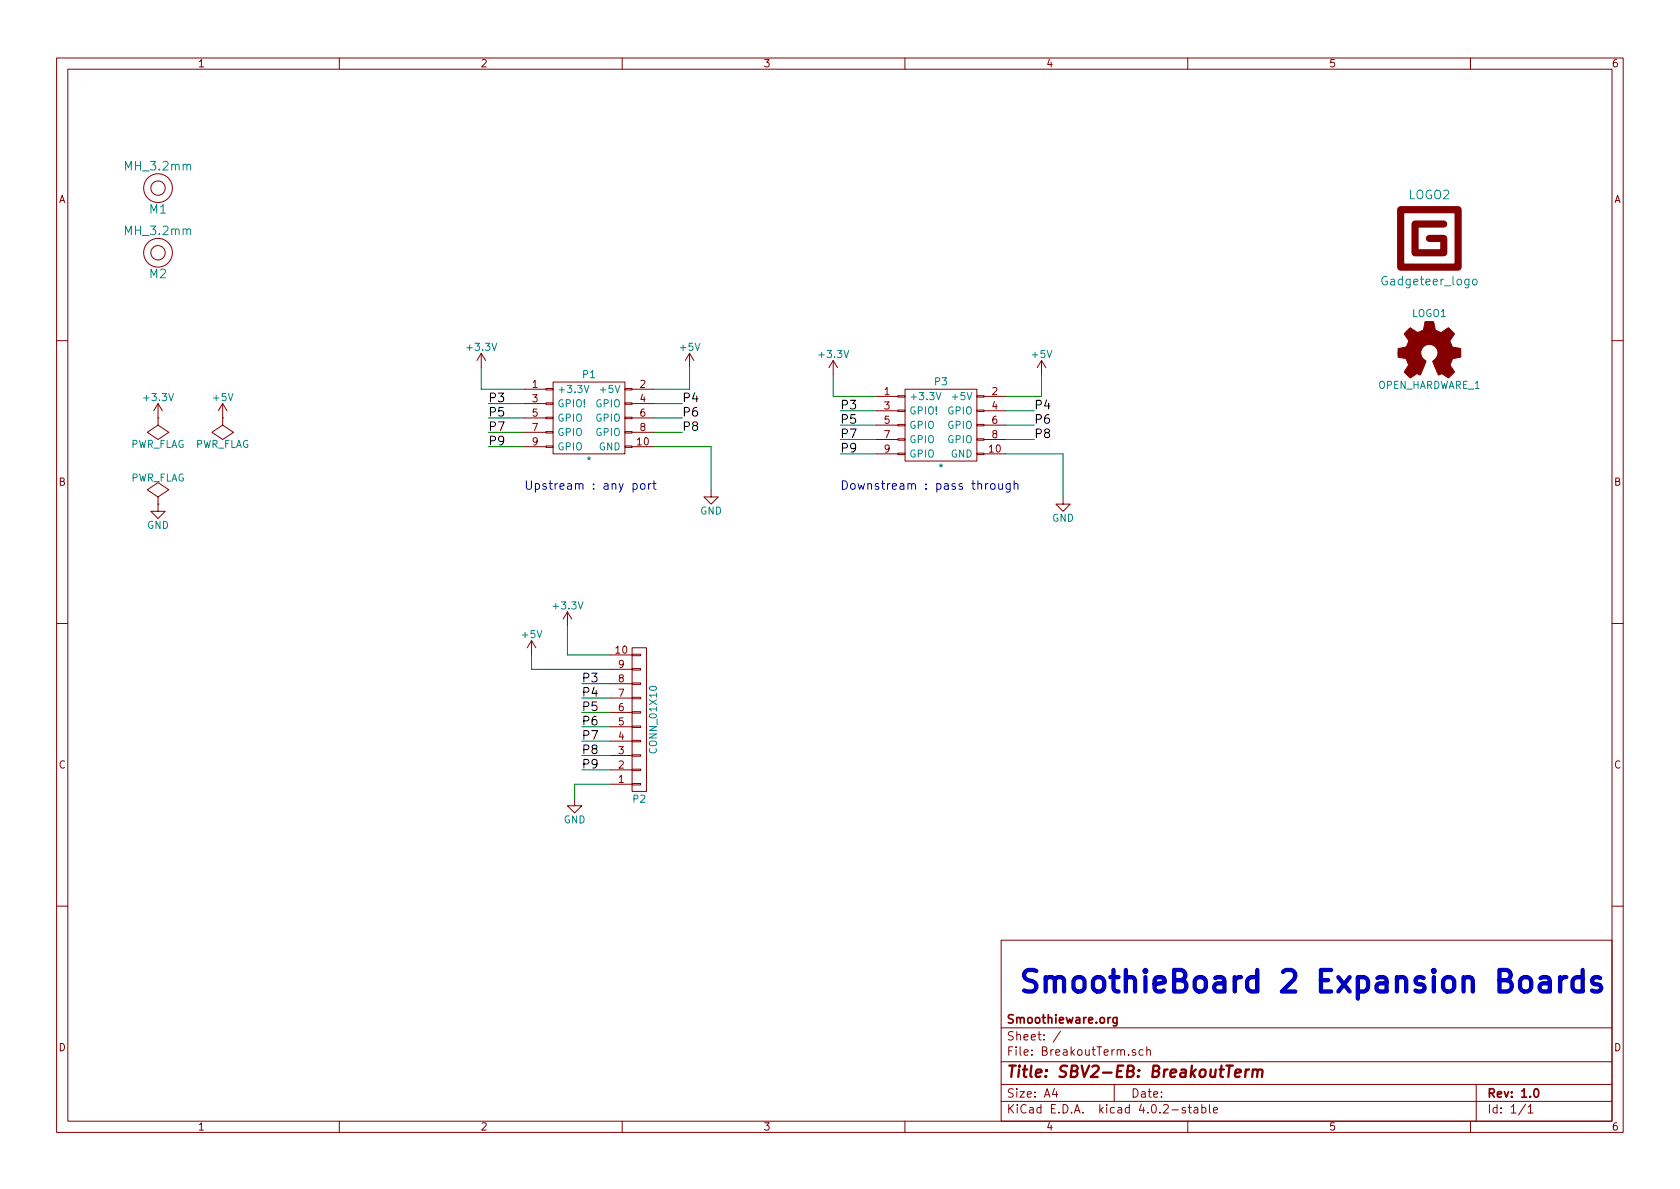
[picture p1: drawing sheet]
EESchema Schematic File Version 2
LIBS:power
LIBS:device
LIBS:transistors
LIBS:conn
LIBS:linear
LIBS:regul
LIBS:74xx
LIBS:cmos4000
LIBS:adc-dac
LIBS:memory
LIBS:xilinx
LIBS:microcontrollers
LIBS:dsp
LIBS:microchip
LIBS:analog_switches
LIBS:motorola
LIBS:texas
LIBS:intel
LIBS:audio
LIBS:interface
LIBS:digital-audio
LIBS:philips
LIBS:display
LIBS:cypress
LIBS:siliconi
LIBS:opto
LIBS:atmel
LIBS:contrib
LIBS:valves
LIBS:Gadget
LIBS:logo
LIBS:BreakoutTerm-cache
EELAYER 25 0
EELAYER END
$Descr A4 11693 8268
encoding utf-8
Sheet 1 1
Title "SBV2-EB: BreakoutTerm"
Date ""
Rev "1.0"
Comp "Smoothieware.org"
Comment1 ""
Comment2 ""
Comment3 ""
Comment4 ""
$EndDescr
Text Notes 7100 6900 0    150  ~ 30
SmoothieBoard 2 Expansion Boards
$Comp
L +3.3V #PWR1
U 1 1
P 3350 2550
F 0 "#PWR1" H 3350 2400 50  0001 C CNN
F 1 "+3.3V" H 3350 2690 50  0000 C CNN
F 2 "" H 3350 2550 50  0000 C CNN
F 3 "" H 3350 2550 50  0000 C CNN
	1    3350 2550
	1    0    0    -1  
$EndComp
$Comp
L +5V #PWR2
U 1 1
P 4800 2550
F 0 "#PWR2" H 4800 2400 50  0001 C CNN
F 1 "+5V" H 4800 2690 50  0000 C CNN
F 2 "" H 4800 2550 50  0000 C CNN
F 3 "" H 4800 2550 50  0000 C CNN
	1    4800 2550
	1    0    0    -1  
$EndComp
$Comp
L GND #PWR7
U 1 1
P 4950 3400
F 0 "#PWR7" H 4950 3150 50  0001 C CNN
F 1 "GND" H 4950 3250 50  0000 C CNN
F 2 "" H 4950 3400 50  0000 C CNN
F 3 "" H 4950 3400 50  0000 C CNN
	1    4950 3400
	1    0    0    -1  
$EndComp
Wire Wire Line
	4550 2700 4800 2700
Wire Wire Line
	4800 2700 4800 2550
Wire Wire Line
	3650 2700 3350 2700
Wire Wire Line
	3350 2700 3350 2550
Wire Wire Line
	4550 3100 4950 3100
Wire Wire Line
	4950 3100 4950 3400
Text Label 4050 4750 0    60   ~ 0
P3
Text Label 4050 4850 0    60   ~ 0
P4
Text Label 4050 4950 0    60   ~ 0
P5
Text Label 4050 5050 0    60   ~ 0
P6
Text Label 4050 5150 0    60   ~ 0
P7
Text Label 4050 5250 0    60   ~ 0
P8
Text Label 4050 5350 0    60   ~ 0
P9
Text Label 4750 2900 0    60   ~ 0
P6
Text Label 4750 3000 0    60   ~ 0
P8
Wire Wire Line
	4050 4750 4250 4750
Wire Wire Line
	4050 4850 4250 4850
Wire Wire Line
	4050 4950 4250 4950
Wire Wire Line
	4050 5050 4250 5050
Wire Wire Line
	4050 5150 4250 5150
Wire Wire Line
	4050 5250 4250 5250
Wire Wire Line
	4050 5350 4250 5350
$Comp
L GND #PWR12
U 1 1
P 4000 5550
F 0 "#PWR12" H 4000 5300 50  0001 C CNN
F 1 "GND" H 4000 5400 50  0000 C CNN
F 2 "" H 4000 5550 50  0000 C CNN
F 3 "" H 4000 5550 50  0000 C CNN
	1    4000 5550
	1    0    0    -1  
$EndComp
Wire Wire Line
	4250 5450 4000 5450
Wire Wire Line
	4000 5450 4000 5550
$Comp
L +3.3V #PWR10
U 1 1
P 3950 4350
F 0 "#PWR10" H 3950 4200 50  0001 C CNN
F 1 "+3.3V" H 3950 4490 50  0000 C CNN
F 2 "" H 3950 4350 50  0000 C CNN
F 3 "" H 3950 4350 50  0000 C CNN
	1    3950 4350
	1    0    0    -1  
$EndComp
$Comp
L +5V #PWR11
U 1 1
P 3700 4550
F 0 "#PWR11" H 3700 4400 50  0001 C CNN
F 1 "+5V" H 3700 4690 50  0000 C CNN
F 2 "" H 3700 4550 50  0000 C CNN
F 3 "" H 3700 4550 50  0000 C CNN
	1    3700 4550
	1    0    0    -1  
$EndComp
Wire Wire Line
	4250 4550 3950 4550
Wire Wire Line
	3950 4550 3950 4350
Wire Wire Line
	4250 4650 3700 4650
Wire Wire Line
	3700 4650 3700 4550
Text Label 3400 2800 0    60   ~ 0
P3
Text Label 3400 2900 0    60   ~ 0
P5
Text Label 3400 3000 0    60   ~ 0
P7
Text Label 3400 3100 0    60   ~ 0
P9
Text Label 4750 2800 0    60   ~ 0
P4
Wire Wire Line
	3650 3100 3400 3100
Wire Wire Line
	3400 2800 3650 2800
Wire Wire Line
	3400 2900 3650 2900
Wire Wire Line
	3400 3000 3650 3000
Wire Wire Line
	4750 2800 4550 2800
Wire Wire Line
	4750 2900 4550 2900
Wire Wire Line
	4750 3000 4550 3000
$Comp
L +3.3V #PWR3
U 1 1
P 5800 2600
F 0 "#PWR3" H 5800 2450 50  0001 C CNN
F 1 "+3.3V" H 5800 2740 50  0000 C CNN
F 2 "" H 5800 2600 50  0000 C CNN
F 3 "" H 5800 2600 50  0000 C CNN
	1    5800 2600
	1    0    0    -1  
$EndComp
$Comp
L +5V #PWR4
U 1 1
P 7250 2600
F 0 "#PWR4" H 7250 2450 50  0001 C CNN
F 1 "+5V" H 7250 2740 50  0000 C CNN
F 2 "" H 7250 2600 50  0000 C CNN
F 3 "" H 7250 2600 50  0000 C CNN
	1    7250 2600
	1    0    0    -1  
$EndComp
$Comp
L GND #PWR8
U 1 1
P 7400 3450
F 0 "#PWR8" H 7400 3200 50  0001 C CNN
F 1 "GND" H 7400 3300 50  0000 C CNN
F 2 "" H 7400 3450 50  0000 C CNN
F 3 "" H 7400 3450 50  0000 C CNN
	1    7400 3450
	1    0    0    -1  
$EndComp
Wire Wire Line
	7000 2750 7250 2750
Wire Wire Line
	7250 2750 7250 2600
Wire Wire Line
	6100 2750 5800 2750
Wire Wire Line
	5800 2750 5800 2600
Wire Wire Line
	7000 3150 7400 3150
Wire Wire Line
	7400 3150 7400 3450
Text Label 7200 2950 0    60   ~ 0
P6
Text Label 7200 3050 0    60   ~ 0
P8
Text Label 5850 2850 0    60   ~ 0
P3
Text Label 5850 2950 0    60   ~ 0
P5
Text Label 5850 3050 0    60   ~ 0
P7
Text Label 5850 3150 0    60   ~ 0
P9
Text Label 7200 2850 0    60   ~ 0
P4
Wire Wire Line
	6100 3150 5850 3150
Wire Wire Line
	5850 2850 6100 2850
Wire Wire Line
	5850 2950 6100 2950
Wire Wire Line
	5850 3050 6100 3050
Wire Wire Line
	7200 2850 7000 2850
Wire Wire Line
	7200 2950 7000 2950
Wire Wire Line
	7200 3050 7000 3050
$Comp
L CONN_01X10 P2
U 1 1
P 4450 5000
F 0 "P2" H 4450 5550 50  0000 C CNN
F 1 "CONN_01X10" V 4550 5000 50  0000 C CNN
F 2 "Terminal_Blocks:TerminalBlock_Pheonix_PT-3.5mm_10pol" H 4450 5000 50  0001 C CNN
F 3 "" H 4450 5000 50  0000 C CNN
F 4 "277-1727-ND " H 4450 5000 60  0001 C CNN "DKPN"
F 5 "1984691" H 4450 5000 60  0001 C CNN "MFPN"
F 6 "Phoenix Contact" H 4450 5000 60  0001 C CNN "MANF"
	1    4450 5000
	1    0    0    1   
$EndComp
$Comp
L +3.3V #PWR5
U 1 1
P 1100 2900
F 0 "#PWR5" H 1100 2750 50  0001 C CNN
F 1 "+3.3V" H 1100 3040 50  0000 C CNN
F 2 "" H 1100 2900 50  0000 C CNN
F 3 "" H 1100 2900 50  0000 C CNN
	1    1100 2900
	1    0    0    -1  
$EndComp
$Comp
L +5V #PWR6
U 1 1
P 1550 2900
F 0 "#PWR6" H 1550 2750 50  0001 C CNN
F 1 "+5V" H 1550 3040 50  0000 C CNN
F 2 "" H 1550 2900 50  0000 C CNN
F 3 "" H 1550 2900 50  0000 C CNN
	1    1550 2900
	1    0    0    -1  
$EndComp
$Comp
L GND #PWR9
U 1 1
P 1100 3500
F 0 "#PWR9" H 1100 3250 50  0001 C CNN
F 1 "GND" H 1100 3350 50  0000 C CNN
F 2 "" H 1100 3500 50  0000 C CNN
F 3 "" H 1100 3500 50  0000 C CNN
	1    1100 3500
	1    0    0    -1  
$EndComp
$Comp
L PWR_FLAG #FLG3
U 1 1
P 1100 3500
F 0 "#FLG3" H 1100 3595 50  0001 C CNN
F 1 "PWR_FLAG" H 1100 3680 50  0000 C CNN
F 2 "" H 1100 3500 50  0000 C CNN
F 3 "" H 1100 3500 50  0000 C CNN
	1    1100 3500
	1    0    0    -1  
$EndComp
$Comp
L PWR_FLAG #FLG1
U 1 1
P 1100 2900
F 0 "#FLG1" H 1100 2995 50  0001 C CNN
F 1 "PWR_FLAG" H 1100 3080 50  0000 C CNN
F 2 "" H 1100 2900 50  0000 C CNN
F 3 "" H 1100 2900 50  0000 C CNN
	1    1100 2900
	-1   0    0    1   
$EndComp
$Comp
L PWR_FLAG #FLG2
U 1 1
P 1550 2900
F 0 "#FLG2" H 1550 2995 50  0001 C CNN
F 1 "PWR_FLAG" H 1550 3080 50  0000 C CNN
F 2 "" H 1550 2900 50  0000 C CNN
F 3 "" H 1550 2900 50  0000 C CNN
	1    1550 2900
	-1   0    0    1   
$EndComp
$Comp
L Gadgeteer_logo LOGO2
U 1 1
P 9950 1650
F 0 "LOGO2" H 9950 1950 60  0000 C CNN
F 1 "Gadgeteer_logo" H 9950 1350 60  0000 C CNN
F 2 "SBV2_Footprints:Gadgeteer_logo" H 9900 1250 60  0001 C CNN
F 3 "" H 9950 1650 60  0000 C CNN
	1    9950 1650
	1    0    0    -1  
$EndComp
$Comp
L OPEN_HARDWARE_1 LOGO1
U 1 1
P 9950 2450
F 0 "LOGO1" H 9950 2725 50  0000 C CNN
F 1 "OPEN_HARDWARE_1" H 9950 2225 50  0000 C CNN
F 2 "SBV2_Footprints:Logo_silk_OSHW_12x13mm" H 9950 2100 60  0001 C CNN
F 3 "" H 9950 2450 60  0000 C CNN
	1    9950 2450
	1    0    0    -1  
$EndComp
$Comp
L MH_3.2mm M1
U 1 1
P 1100 1300
F 0 "M1" H 1100 1150 60  0000 C CNN
F 1 "MH_3.2mm" H 1100 1450 60  0000 C CNN
F 2 "SBV2_Footprints:M3_Mounting_Hole" H 1000 1050 60  0001 C CNN
F 3 "" H 1100 1300 60  0000 C CNN
	1    1100 1300
	1    0    0    -1  
$EndComp
$Comp
L MH_3.2mm M2
U 1 1
P 1100 1750
F 0 "M2" H 1100 1600 60  0000 C CNN
F 1 "MH_3.2mm" H 1100 1900 60  0000 C CNN
F 2 "SBV2_Footprints:M3_Mounting_Hole" H 1000 1500 60  0001 C CNN
F 3 "" H 1100 1750 60  0000 C CNN
	1    1100 1750
	1    0    0    -1  
$EndComp
Text Notes 3650 3400 0    60   ~ 0
Upstream : any port
Text Notes 5850 3400 0    60   ~ 0
Downstream : pass through
$Comp
L Conn-Y P1
U 1 1
P 4100 2900
F 0 "P1" H 4100 3200 50  0000 C CNN
F 1 "*" H 4100 2600 50  0000 C CNN
F 2 "SBV2_Footprints:SHF-105-01-L-D-SM" H 4150 2450 50  0001 C CNN
F 3 "" H 4100 1700 50  0000 C CNN
F 4 "SHF-105-01-L-D-SM" H 4100 2250 50  0001 C CNN "MFPN"
F 5 "609-4054-ND" H 4150 2350 50  0001 C CNN "DKPN"
	1    4100 2900
	1    0    0    -1  
$EndComp
$Comp
L Conn-Y P3
U 1 1
P 6550 2950
F 0 "P3" H 6550 3250 50  0000 C CNN
F 1 "*" H 6550 2650 50  0000 C CNN
F 2 "SBV2_Footprints:SHF-105-01-L-D-SM" H 6600 2500 50  0001 C CNN
F 3 "" H 6550 1750 50  0000 C CNN
F 4 "SHF-105-01-L-D-SM" H 6550 2300 50  0001 C CNN "MFPN"
F 5 "609-4054-ND" H 6600 2400 50  0001 C CNN "DKPN"
	1    6550 2950
	1    0    0    -1  
$EndComp
$EndSCHEMATC
